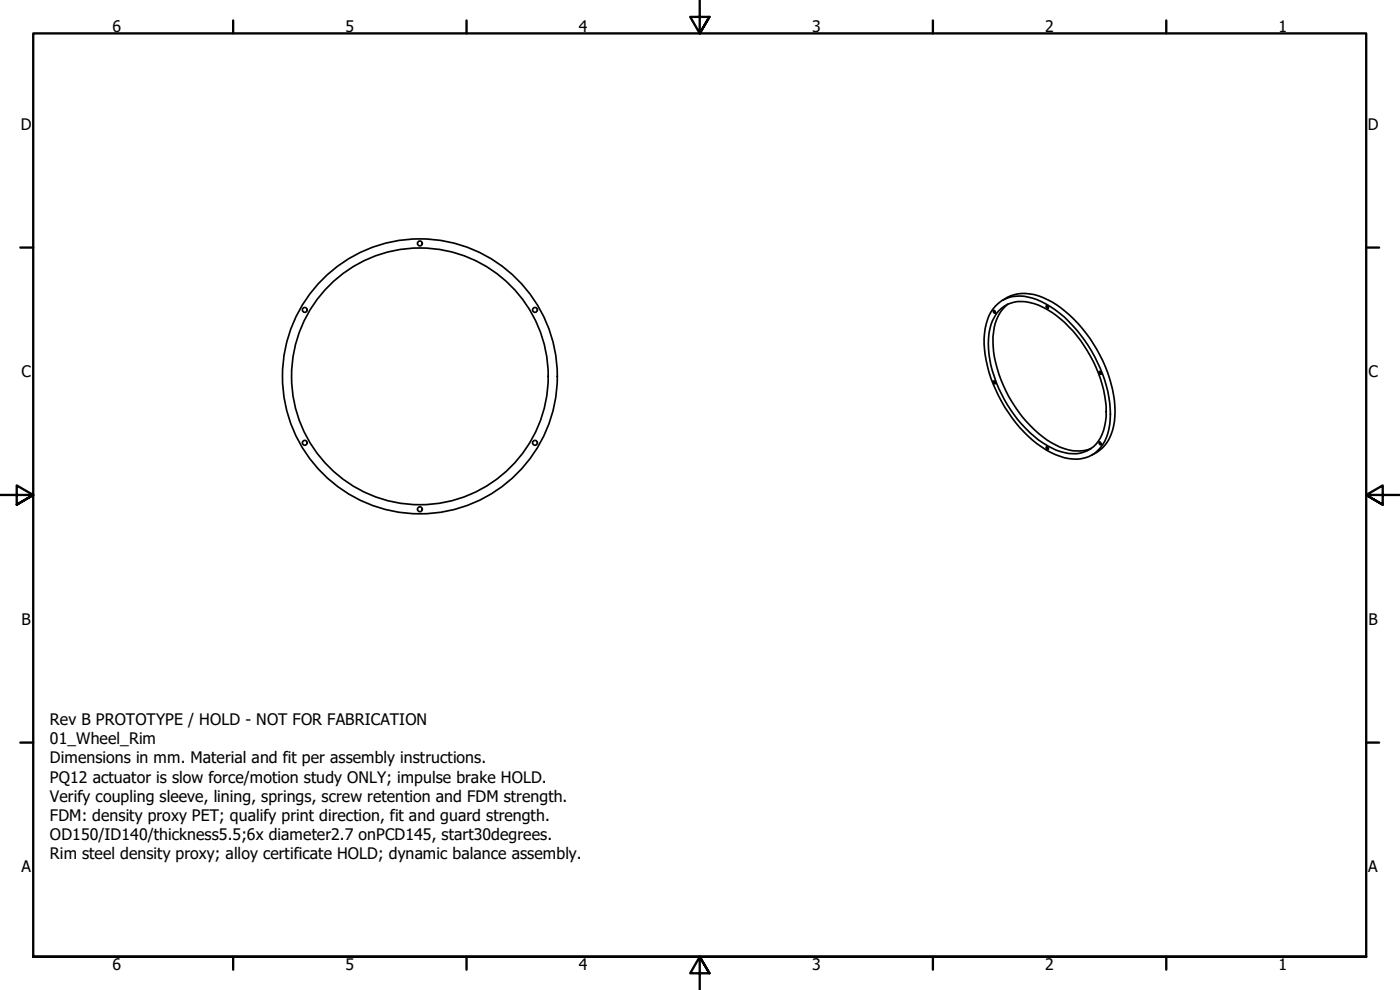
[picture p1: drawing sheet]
<svg xmlns="http://www.w3.org/2000/svg" width="420mm" height="297mm" viewBox="0 0 420 297" stroke-linecap="round" stroke-linejoin="round" font-family="sans-serif">
<!-- layer: Visible (ISO) -->
<g fill="none" stroke="#000" stroke-width=".51">
<path d="M298.1 93.2a.41 .41 0 0 1 .6 .2 .41 .41 0 0 1-.3 .6zM298.8 91.7a10.2 10.2 0 0 1 11.1-2.2 33 33 0 0 1 16.7 14.2 37.3 37.3 0 0 1 6.5 23.6 11.5 11.5 0 0 1-6.5 9.8 14.6 14.6 0 0 1-12.7-2.1 42 42 0 0 1-18.6-33.4 15 15 0 0 1 3.5-9.9zM299.7 93.3a9.9 9.9 0 0 1 10.7-2.2 32.3 32.3 0 0 1 16.9 15.8 32.7 32.7 0 0 1 4.5 19.6 10.2 10.2 0 0 1-7.5 9.4 16.5 16.5 0 0 1-12.6-3.9 39.7 39.7 0 0 1-15.1-28.9 14.4 14.4 0 0 1 3.1-9.8zM300.9 90.1a12.3 12.3 0 0 1 13.4-.2 39.4 39.4 0 0 1 17.4 19.9 30.2 30.2 0 0 1 2.2 19.3 11 11 0 0 1-6.2 7.4M302.5 91.2a13.3 13.3 0 0 0-4.5 11.3 38.9 38.9 0 0 0 17.5 30.3 12.9 12.9 0 0 0 12 1.7M314 91.7l.5 .2 .1 .6-.5-.1zM298.1 114.3a.41 .41 0 0 1 .6 .3 .41 .41 0 0 1-.3 .5zM329.9 111.5l.4 .1 .2 .7-.5-.2zM314 134.1a.41 .41 0 0 1 .6 .2 .41 .41 0 0 1-.3 .6zM329.9 132.7a.41 .41 0 0 1 .5 .2 .41 .41 0 0 1-.2 .6z"/>
<circle cx="126" cy="73" r=".73"/>
<circle cx="91.5" cy="93" r=".73"/>
<circle cx="160.6" cy="93" r=".73"/>
<circle cx="126" cy="112.9" r="41.2"/>
<circle cx="126" cy="112.9" r="38.5"/>
<circle cx="91.5" cy="132.9" r=".73"/>
<circle cx="160.6" cy="132.9" r=".73"/>
<circle cx="126" cy="152.8" r=".73"/>
</g>
<!-- layer: Border (ISO) -->
<g fill="none" stroke="#000" stroke-width=".7">
<path d="M70 6.1v3.9M140 6.1v3.9M210 0v10l-2.9-4.9h5.8l-2.9 4.9 2.9-4.9M280 6.1v3.9M350 6.1v3.9M6.1 74.3h3.9M410 74.3h3.9M0 148.5h10l-5-2.8v5.7l5-2.9-5 2.9M420 148.5h-10l5-2.8v5.7l-5-2.9 5 2.9M6.1 222.8h3.9M410 222.8h3.9M10 287.1v-277.1h400v277.1h-400h400"/>
<path d="M70 287.1v3.8M140 287.1v3.8M212.9 292l-2.9-4.9 2.9 4.9h-5.8l2.9-4.9v9.9M280 287.1v3.8M350 287.1v3.8"/>
</g>
<g font-size="4.8">
<text x="33.7" y="9.6">6</text>
<text x="103.7" y="9.6">5</text>
<text x="173.7" y="9.6">4</text>
<text x="243.7" y="9.6">3</text>
<text x="313.7" y="9.6">2</text>
<text x="383.7" y="9.6">1</text>
<text x="6.2" y="38.9">D</text>
<text x="410.5" y="38.9">D</text>
<text x="6.4" y="113.1">C</text>
<text x="410.7" y="113.1">C</text>
<text x="6.4" y="187.4">B</text>
<text x="410.7" y="187.4">B</text>
<text x="15" y="217.5">Rev B PROTOTYPE / HOLD - NOT FOR FABRICATION</text>
<text x="15" y="223.3">01_Wheel_Rim</text>
<text x="15" y="229">Dimensions in mm. Material and fit per assembly instructions.</text>
<text x="15" y="234.8">PQ12 actuator is slow force/motion study ONLY; impulse brake HOLD.</text>
<text x="15" y="240.6">Verify coupling sleeve, lining, springs, screw retention and FDM strength.</text>
<text x="15" y="246.4">FDM: density proxy PET; qualify print direction, fit and guard strength.</text>
<text x="15" y="252.1">OD150/ID140/thickness5.5;6x diameter2.7 onPCD145, start30degrees.</text>
<text x="15" y="257.9">Rim steel density proxy; alloy certificate HOLD; dynamic balance assembly.</text>
<text x="6.4" y="261.7">A</text>
<text x="410.7" y="261.7">A</text>
<text x="33.7" y="290.9">6</text>
<text x="103.7" y="290.9">5</text>
<text x="173.7" y="290.9">4</text>
<text x="243.7" y="290.9">3</text>
<text x="313.7" y="290.9">2</text>
<text x="383.7" y="290.9">1</text>
</g>
</svg>
